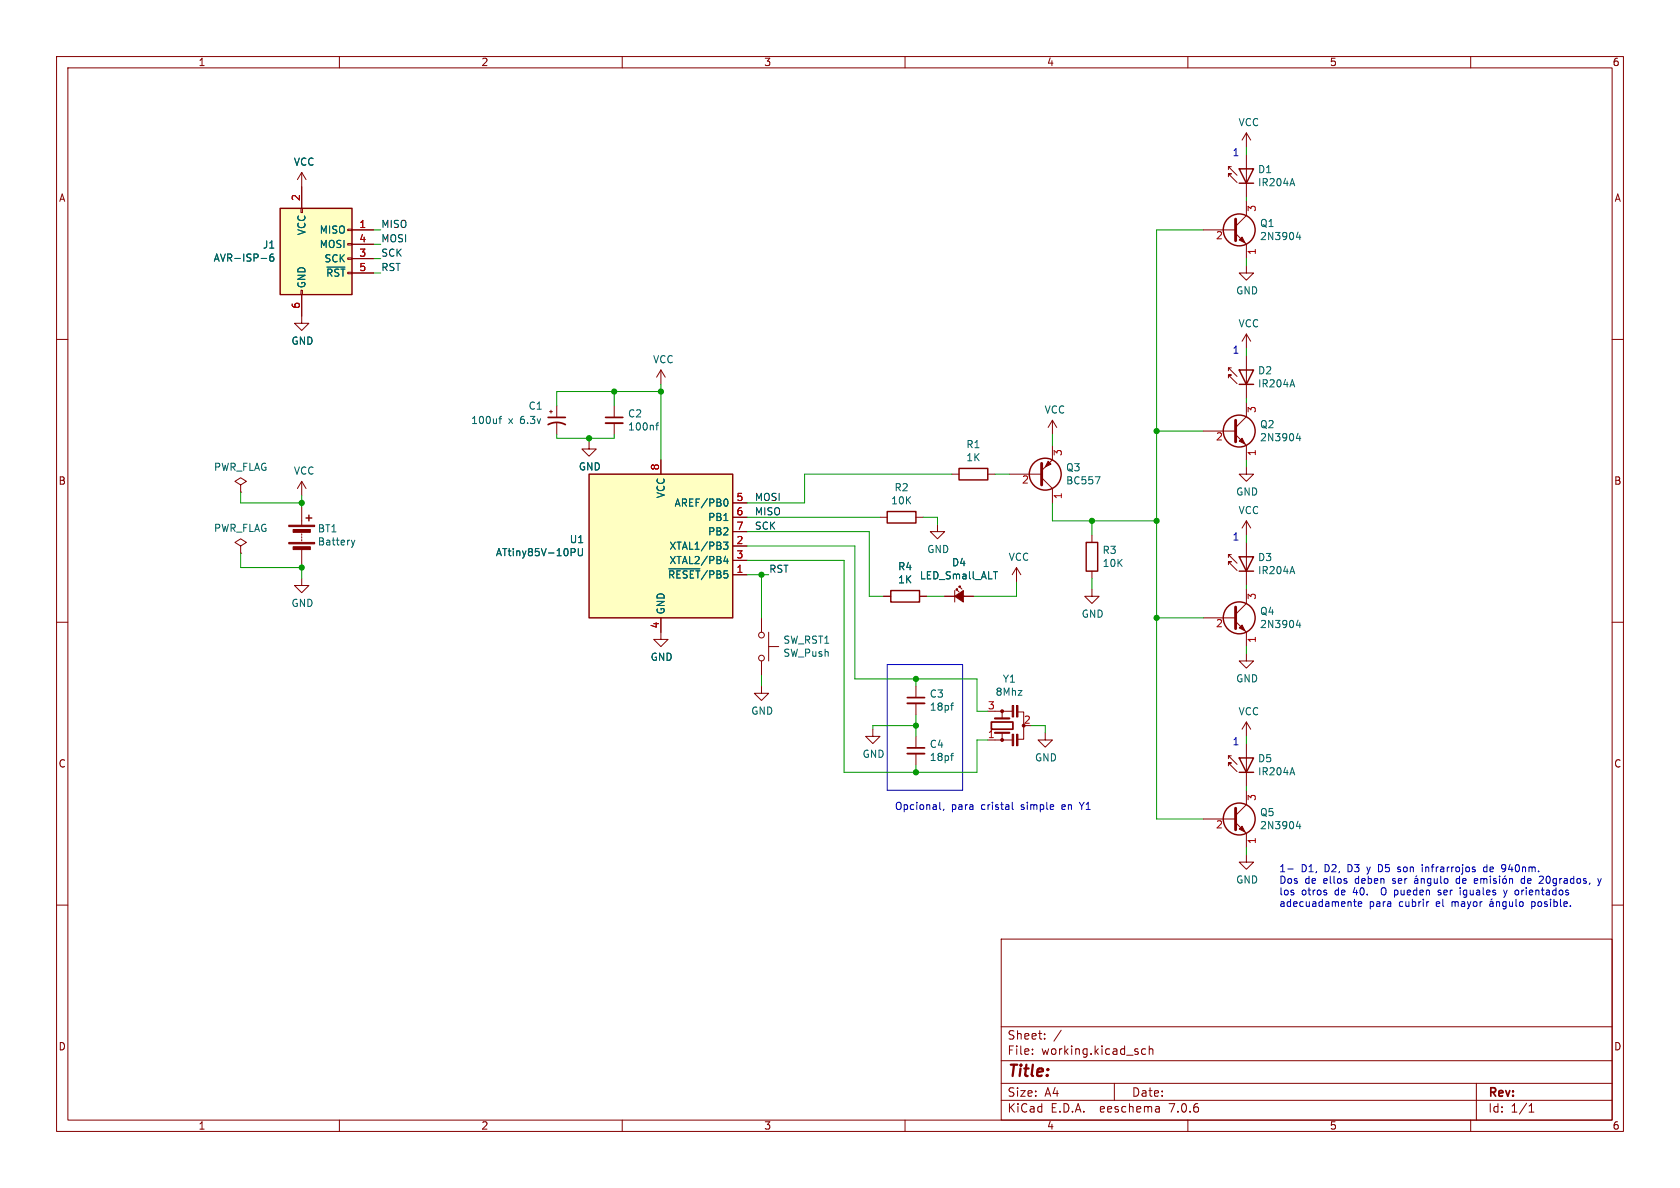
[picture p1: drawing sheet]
EESchema Schematic File Version 4
LIBS:TV-B-Gone-cache
EELAYER 26 0
EELAYER END
$Descr A4 11693 8268
encoding utf-8
Sheet 1 1
Title ""
Date ""
Rev ""
Comp ""
Comment1 ""
Comment2 ""
Comment3 ""
Comment4 ""
$EndDescr
$Comp
L MCU_Microchip_ATtiny:ATtiny85V-10PU U1
U 1 1
P 4600 3800
F 0 "U1" H 4070 3846 50  0000 R CNN
F 1 "ATtiny85V-10PU" H 4070 3755 50  0000 R CNN
F 2 "Package_DIP:DIP-8_W7.62mm" H 4600 3800 50  0001 C CIN
F 3 "http://ww1.microchip.com/downloads/en/DeviceDoc/atmel-2586-avr-8-bit-microcontroller-attiny25-attiny45-attiny85_datasheet.pdf" H 4600 3800 50  0001 C CNN
	1    4600 3800
	1    0    0    -1  
$EndComp
$Comp
L Switch:SW_Push SW_RST1
U 1 1
P 5300 4500
F 0 "SW_RST1" V 5254 4648 50  0000 L CNN
F 1 "SW_Push" V 5345 4648 50  0000 L CNN
F 2 "Button_Switch_THT:SW_PUSH_6mm_H5mm" H 5300 4700 50  0001 C CNN
F 3 "" H 5300 4700 50  0001 C CNN
	1    5300 4500
	0    1    1    0   
$EndComp
$Comp
L Connector:AVR-ISP-6 J1
U 1 1
P 2200 1800
F 0 "J1" H 1920 1896 50  0000 R CNN
F 1 "AVR-ISP-6" H 1920 1805 50  0000 R CNN
F 2 "Connector_PinHeader_2.54mm:PinHeader_2x03_P2.54mm_Vertical" V 1950 1850 50  0001 C CNN
F 3 " ~" H 925 1250 50  0001 C CNN
	1    2200 1800
	1    0    0    -1  
$EndComp
$Comp
L power:GND #PWR04
U 1 1
P 2100 2200
F 0 "#PWR04" H 2100 1950 50  0001 C CNN
F 1 "GND" H 2105 2027 50  0000 C CNN
F 2 "" H 2100 2200 50  0001 C CNN
F 3 "" H 2100 2200 50  0001 C CNN
	1    2100 2200
	1    0    0    -1  
$EndComp
$Comp
L power:GND #PWR016
U 1 1
P 4600 4400
F 0 "#PWR016" H 4600 4150 50  0001 C CNN
F 1 "GND" H 4605 4227 50  0000 C CNN
F 2 "" H 4600 4400 50  0001 C CNN
F 3 "" H 4600 4400 50  0001 C CNN
	1    4600 4400
	1    0    0    -1  
$EndComp
Wire Wire Line
	2600 1600 2650 1600
Wire Wire Line
	2600 1700 2650 1700
Wire Wire Line
	2600 1800 2650 1800
Wire Wire Line
	2600 1900 2650 1900
$Comp
L power:VCC #PWR02
U 1 1
P 2100 1300
F 0 "#PWR02" H 2100 1150 50  0001 C CNN
F 1 "VCC" H 2117 1473 50  0000 C CNN
F 2 "" H 2100 1300 50  0001 C CNN
F 3 "" H 2100 1300 50  0001 C CNN
	1    2100 1300
	1    0    0    -1  
$EndComp
Text Label 2650 1600 0    50   ~ 0
MISO
Text Label 2650 1700 0    50   ~ 0
MOSI
Text Label 2650 1800 0    50   ~ 0
SCK
Text Label 2650 1900 0    50   ~ 0
RST
Wire Wire Line
	5200 3500 5600 3500
Text Label 5250 3500 0    50   ~ 0
MOSI
Text Label 5250 3600 0    50   ~ 0
MISO
Text Label 5250 3700 0    50   ~ 0
SCK
Wire Wire Line
	5200 4000 5300 4000
Wire Wire Line
	5300 4000 5300 4300
$Comp
L power:GND #PWR018
U 1 1
P 7275 5100
F 0 "#PWR018" H 7275 4850 50  0001 C CNN
F 1 "GND" H 7280 4927 50  0000 C CNN
F 2 "" H 7275 5100 50  0001 C CNN
F 3 "" H 7275 5100 50  0001 C CNN
	1    7275 5100
	1    0    0    -1  
$EndComp
Wire Wire Line
	5300 4000 5350 4000
Text Label 5350 4000 0    50   ~ 0
RST
Connection ~ 5300 4000
$Comp
L power:VCC #PWR06
U 1 1
P 4600 2675
F 0 "#PWR06" H 4600 2525 50  0001 C CNN
F 1 "VCC" H 4617 2848 50  0000 C CNN
F 2 "" H 4600 2675 50  0001 C CNN
F 3 "" H 4600 2675 50  0001 C CNN
	1    4600 2675
	1    0    0    -1  
$EndComp
$Comp
L Device:CP1_Small C1
U 1 1
P 3875 2925
F 0 "C1" H 3675 3025 50  0000 L CNN
F 1 "100uf x 6.3v" H 3275 2925 50  0000 L CNN
F 2 "Capacitor_THT:CP_Radial_D6.3mm_P2.50mm" H 3875 2925 50  0001 C CNN
F 3 "~" H 3875 2925 50  0001 C CNN
	1    3875 2925
	1    0    0    -1  
$EndComp
Wire Wire Line
	4600 2675 4600 2725
$Comp
L power:GND #PWR08
U 1 1
P 4100 3075
F 0 "#PWR08" H 4100 2825 50  0001 C CNN
F 1 "GND" H 4105 2902 50  0000 C CNN
F 2 "" H 4100 3075 50  0001 C CNN
F 3 "" H 4100 3075 50  0001 C CNN
	1    4100 3075
	1    0    0    -1  
$EndComp
Wire Wire Line
	3875 2725 3875 2825
Connection ~ 4600 2725
Wire Wire Line
	4600 2725 4600 3200
Wire Wire Line
	4275 2825 4275 2725
Wire Wire Line
	3875 2725 4275 2725
Connection ~ 4275 2725
Wire Wire Line
	4275 2725 4600 2725
Wire Wire Line
	3875 3025 3875 3050
Wire Wire Line
	3875 3050 4100 3050
Wire Wire Line
	4275 3050 4275 3025
Wire Wire Line
	4100 3075 4100 3050
Connection ~ 4100 3050
Wire Wire Line
	4100 3050 4275 3050
$Comp
L Device:Resonator_Small Y1
U 1 1
P 6975 5050
F 0 "Y1" V 7300 5000 50  0000 C CNN
F 1 "8Mhz" V 7209 5000 50  0000 C CNN
F 2 "Crystal:Resonator-3Pin_W10.0mm_H5.0mm" H 6950 5050 50  0001 C CNN
F 3 "~" H 6950 5050 50  0001 C CNN
	1    6975 5050
	0    -1   -1   0   
$EndComp
Wire Wire Line
	5200 3800 5950 3800
Wire Wire Line
	5950 3800 5950 4725
Wire Wire Line
	5950 4725 6375 4725
Wire Wire Line
	6800 5375 6375 5375
Wire Wire Line
	5875 5375 5875 3900
Wire Wire Line
	5875 3900 5200 3900
Wire Wire Line
	7175 5050 7275 5050
Wire Wire Line
	7275 5050 7275 5100
$Comp
L Transistor_BJT:2N3904 Q1
U 1 1
P 8575 1600
F 0 "Q1" H 8766 1646 50  0000 L CNN
F 1 "2N3904" H 8766 1555 50  0000 L CNN
F 2 "Package_TO_SOT_THT:TO-92_Inline" H 8775 1525 50  0001 L CIN
F 3 "https://www.fairchildsemi.com/datasheets/2N/2N3904.pdf" H 8575 1600 50  0001 L CNN
	1    8575 1600
	1    0    0    -1  
$EndComp
$Comp
L Transistor_BJT:BC557 Q3
U 1 1
P 7225 3300
F 0 "Q3" H 7416 3254 50  0000 L CNN
F 1 "BC557" H 7416 3345 50  0000 L CNN
F 2 "Package_TO_SOT_THT:TO-92_Inline" H 7425 3225 50  0001 L CIN
F 3 "http://www.fairchildsemi.com/ds/BC/BC557.pdf" H 7225 3300 50  0001 L CNN
	1    7225 3300
	1    0    0    1   
$EndComp
$Comp
L Device:LED_Small_ALT D4
U 1 1
P 6675 4150
F 0 "D4" H 6675 4385 50  0000 C CNN
F 1 "LED_Small_ALT" H 6675 4294 50  0000 C CNN
F 2 "LED_THT:LED_D3.0mm" V 6675 4150 50  0001 C CNN
F 3 "~" V 6675 4150 50  0001 C CNN
	1    6675 4150
	1    0    0    -1  
$EndComp
$Comp
L Device:R R4
U 1 1
P 6300 4150
F 0 "R4" V 6093 4150 50  0000 C CNN
F 1 "1K" V 6184 4150 50  0000 C CNN
F 2 "Resistor_THT:R_Axial_DIN0309_L9.0mm_D3.2mm_P12.70mm_Horizontal" V 6230 4150 50  0001 C CNN
F 3 "~" H 6300 4150 50  0001 C CNN
	1    6300 4150
	0    1    1    0   
$EndComp
$Comp
L power:VCC #PWR014
U 1 1
P 7075 4050
F 0 "#PWR014" H 7075 3900 50  0001 C CNN
F 1 "VCC" H 7092 4223 50  0000 C CNN
F 2 "" H 7075 4050 50  0001 C CNN
F 3 "" H 7075 4050 50  0001 C CNN
	1    7075 4050
	1    0    0    -1  
$EndComp
Wire Wire Line
	6775 4150 7075 4150
Wire Wire Line
	7075 4150 7075 4050
Wire Wire Line
	6575 4150 6450 4150
Wire Wire Line
	6150 4150 6050 4150
Wire Wire Line
	6050 4150 6050 3700
Wire Wire Line
	5200 3700 6050 3700
$Comp
L LED:IR204A D1
U 1 1
P 8675 1175
F 0 "D1" V 8671 1098 50  0000 R CNN
F 1 "IR204A" V 8580 1098 50  0000 R CNN
F 2 "LED_THT:LED_D3.0mm_IRBlack" H 8675 1350 50  0001 C CNN
F 3 "http://www.everlight.com/file/ProductFile/IR204-A.pdf" H 8625 1175 50  0001 C CNN
	1    8675 1175
	0    -1   -1   0   
$EndComp
$Comp
L power:VCC #PWR01
U 1 1
P 8675 1025
F 0 "#PWR01" H 8675 875 50  0001 C CNN
F 1 "VCC" H 8692 1198 50  0000 C CNN
F 2 "" H 8675 1025 50  0001 C CNN
F 3 "" H 8675 1025 50  0001 C CNN
	1    8675 1025
	1    0    0    -1  
$EndComp
$Comp
L power:GND #PWR019
U 1 1
P 5300 4775
F 0 "#PWR019" H 5300 4525 50  0001 C CNN
F 1 "GND" H 5305 4602 50  0000 C CNN
F 2 "" H 5300 4775 50  0001 C CNN
F 3 "" H 5300 4775 50  0001 C CNN
	1    5300 4775
	1    0    0    -1  
$EndComp
Wire Wire Line
	5300 4700 5300 4775
$Comp
L power:GND #PWR03
U 1 1
P 8675 1850
F 0 "#PWR03" H 8675 1600 50  0001 C CNN
F 1 "GND" H 8680 1677 50  0000 C CNN
F 2 "" H 8675 1850 50  0001 C CNN
F 3 "" H 8675 1850 50  0001 C CNN
	1    8675 1850
	1    0    0    -1  
$EndComp
Wire Wire Line
	8675 1800 8675 1850
Wire Wire Line
	8675 1025 8675 1075
Wire Wire Line
	8675 1375 8675 1400
$Comp
L Transistor_BJT:2N3904 Q2
U 1 1
P 8575 3000
F 0 "Q2" H 8766 3046 50  0000 L CNN
F 1 "2N3904" H 8766 2955 50  0000 L CNN
F 2 "Package_TO_SOT_THT:TO-92_Inline" H 8775 2925 50  0001 L CIN
F 3 "https://www.fairchildsemi.com/datasheets/2N/2N3904.pdf" H 8575 3000 50  0001 L CNN
	1    8575 3000
	1    0    0    -1  
$EndComp
$Comp
L LED:IR204A D2
U 1 1
P 8675 2575
F 0 "D2" V 8671 2498 50  0000 R CNN
F 1 "IR204A" V 8580 2498 50  0000 R CNN
F 2 "LED_THT:LED_D3.0mm_IRBlack" H 8675 2750 50  0001 C CNN
F 3 "http://www.everlight.com/file/ProductFile/IR204-A.pdf" H 8625 2575 50  0001 C CNN
	1    8675 2575
	0    -1   -1   0   
$EndComp
$Comp
L power:VCC #PWR05
U 1 1
P 8675 2425
F 0 "#PWR05" H 8675 2275 50  0001 C CNN
F 1 "VCC" H 8692 2598 50  0000 C CNN
F 2 "" H 8675 2425 50  0001 C CNN
F 3 "" H 8675 2425 50  0001 C CNN
	1    8675 2425
	1    0    0    -1  
$EndComp
$Comp
L power:GND #PWR09
U 1 1
P 8675 3250
F 0 "#PWR09" H 8675 3000 50  0001 C CNN
F 1 "GND" H 8680 3077 50  0000 C CNN
F 2 "" H 8675 3250 50  0001 C CNN
F 3 "" H 8675 3250 50  0001 C CNN
	1    8675 3250
	1    0    0    -1  
$EndComp
Wire Wire Line
	8675 3200 8675 3250
Wire Wire Line
	8675 2425 8675 2475
Wire Wire Line
	8675 2775 8675 2800
$Comp
L Transistor_BJT:2N3904 Q4
U 1 1
P 8575 4300
F 0 "Q4" H 8766 4346 50  0000 L CNN
F 1 "2N3904" H 8766 4255 50  0000 L CNN
F 2 "Package_TO_SOT_THT:TO-92_Inline" H 8775 4225 50  0001 L CIN
F 3 "https://www.fairchildsemi.com/datasheets/2N/2N3904.pdf" H 8575 4300 50  0001 L CNN
	1    8575 4300
	1    0    0    -1  
$EndComp
$Comp
L LED:IR204A D3
U 1 1
P 8675 3875
F 0 "D3" V 8671 3798 50  0000 R CNN
F 1 "IR204A" V 8580 3798 50  0000 R CNN
F 2 "LED_THT:LED_D3.0mm_IRBlack" H 8675 4050 50  0001 C CNN
F 3 "http://www.everlight.com/file/ProductFile/IR204-A.pdf" H 8625 3875 50  0001 C CNN
	1    8675 3875
	0    -1   -1   0   
$EndComp
$Comp
L power:VCC #PWR012
U 1 1
P 8675 3725
F 0 "#PWR012" H 8675 3575 50  0001 C CNN
F 1 "VCC" H 8692 3898 50  0000 C CNN
F 2 "" H 8675 3725 50  0001 C CNN
F 3 "" H 8675 3725 50  0001 C CNN
	1    8675 3725
	1    0    0    -1  
$EndComp
$Comp
L power:GND #PWR017
U 1 1
P 8675 4550
F 0 "#PWR017" H 8675 4300 50  0001 C CNN
F 1 "GND" H 8680 4377 50  0000 C CNN
F 2 "" H 8675 4550 50  0001 C CNN
F 3 "" H 8675 4550 50  0001 C CNN
	1    8675 4550
	1    0    0    -1  
$EndComp
Wire Wire Line
	8675 4500 8675 4550
Wire Wire Line
	8675 3725 8675 3775
Wire Wire Line
	8675 4075 8675 4100
$Comp
L Transistor_BJT:2N3904 Q5
U 1 1
P 8575 5700
F 0 "Q5" H 8766 5746 50  0000 L CNN
F 1 "2N3904" H 8766 5655 50  0000 L CNN
F 2 "Package_TO_SOT_THT:TO-92_Inline" H 8775 5625 50  0001 L CIN
F 3 "https://www.fairchildsemi.com/datasheets/2N/2N3904.pdf" H 8575 5700 50  0001 L CNN
	1    8575 5700
	1    0    0    -1  
$EndComp
$Comp
L LED:IR204A D5
U 1 1
P 8675 5275
F 0 "D5" V 8671 5198 50  0000 R CNN
F 1 "IR204A" V 8580 5198 50  0000 R CNN
F 2 "LED_THT:LED_D3.0mm_IRBlack" H 8675 5450 50  0001 C CNN
F 3 "http://www.everlight.com/file/ProductFile/IR204-A.pdf" H 8625 5275 50  0001 C CNN
	1    8675 5275
	0    -1   -1   0   
$EndComp
$Comp
L power:VCC #PWR020
U 1 1
P 8675 5125
F 0 "#PWR020" H 8675 4975 50  0001 C CNN
F 1 "VCC" H 8692 5298 50  0000 C CNN
F 2 "" H 8675 5125 50  0001 C CNN
F 3 "" H 8675 5125 50  0001 C CNN
	1    8675 5125
	1    0    0    -1  
$EndComp
$Comp
L power:GND #PWR021
U 1 1
P 8675 5950
F 0 "#PWR021" H 8675 5700 50  0001 C CNN
F 1 "GND" H 8680 5777 50  0000 C CNN
F 2 "" H 8675 5950 50  0001 C CNN
F 3 "" H 8675 5950 50  0001 C CNN
	1    8675 5950
	1    0    0    -1  
$EndComp
Wire Wire Line
	8675 5900 8675 5950
Wire Wire Line
	8675 5125 8675 5175
Wire Wire Line
	8675 5475 8675 5500
$Comp
L Device:R R2
U 1 1
P 6275 3600
F 0 "R2" V 6068 3600 50  0000 C CNN
F 1 "10K" V 6159 3600 50  0000 C CNN
F 2 "Resistor_THT:R_Axial_DIN0309_L9.0mm_D3.2mm_P12.70mm_Horizontal" V 6205 3600 50  0001 C CNN
F 3 "~" H 6275 3600 50  0001 C CNN
	1    6275 3600
	0    1    1    0   
$EndComp
$Comp
L power:GND #PWR011
U 1 1
P 6525 3650
F 0 "#PWR011" H 6525 3400 50  0001 C CNN
F 1 "GND" H 6530 3477 50  0000 C CNN
F 2 "" H 6525 3650 50  0001 C CNN
F 3 "" H 6525 3650 50  0001 C CNN
	1    6525 3650
	1    0    0    -1  
$EndComp
Wire Wire Line
	6525 3600 6525 3650
Wire Wire Line
	5200 3600 6125 3600
Wire Wire Line
	6425 3600 6525 3600
Wire Wire Line
	8375 1600 8050 1600
Wire Wire Line
	8050 1600 8050 3000
Wire Wire Line
	8050 5700 8375 5700
Wire Wire Line
	8375 4300 8050 4300
Connection ~ 8050 4300
Wire Wire Line
	8050 4300 8050 5700
Wire Wire Line
	8375 3000 8050 3000
Connection ~ 8050 3000
Wire Wire Line
	8050 3000 8050 3625
$Comp
L power:VCC #PWR07
U 1 1
P 7325 3025
F 0 "#PWR07" H 7325 2875 50  0001 C CNN
F 1 "VCC" H 7342 3198 50  0000 C CNN
F 2 "" H 7325 3025 50  0001 C CNN
F 3 "" H 7325 3025 50  0001 C CNN
	1    7325 3025
	1    0    0    -1  
$EndComp
Wire Wire Line
	7325 3025 7325 3100
Wire Wire Line
	7325 3500 7325 3625
Wire Wire Line
	7325 3625 7600 3625
Connection ~ 8050 3625
Wire Wire Line
	8050 3625 8050 4300
$Comp
L Device:R R3
U 1 1
P 7600 3875
F 0 "R3" H 7530 3829 50  0000 R CNN
F 1 "10K" H 7530 3920 50  0000 R CNN
F 2 "Resistor_THT:R_Axial_DIN0309_L9.0mm_D3.2mm_P12.70mm_Horizontal" V 7530 3875 50  0001 C CNN
F 3 "~" H 7600 3875 50  0001 C CNN
	1    7600 3875
	-1   0    0    1   
$EndComp
$Comp
L power:GND #PWR015
U 1 1
P 7600 4100
F 0 "#PWR015" H 7600 3850 50  0001 C CNN
F 1 "GND" H 7605 3927 50  0000 C CNN
F 2 "" H 7600 4100 50  0001 C CNN
F 3 "" H 7600 4100 50  0001 C CNN
	1    7600 4100
	1    0    0    -1  
$EndComp
Wire Wire Line
	7600 3725 7600 3625
Connection ~ 7600 3625
Wire Wire Line
	7600 3625 8050 3625
Wire Wire Line
	7600 4025 7600 4100
$Comp
L Device:R R1
U 1 1
P 6775 3300
F 0 "R1" V 6568 3300 50  0000 C CNN
F 1 "1K" V 6659 3300 50  0000 C CNN
F 2 "Resistor_THT:R_Axial_DIN0309_L9.0mm_D3.2mm_P12.70mm_Horizontal" V 6705 3300 50  0001 C CNN
F 3 "~" H 6775 3300 50  0001 C CNN
	1    6775 3300
	0    1    1    0   
$EndComp
Wire Wire Line
	7025 3300 6925 3300
Wire Wire Line
	6625 3300 5600 3300
Wire Wire Line
	5600 3300 5600 3500
$Comp
L Device:Battery BT1
U 1 1
P 2100 3725
F 0 "BT1" H 2208 3771 50  0000 L CNN
F 1 "Battery" H 2208 3680 50  0000 L CNN
F 2 "Connector_PinHeader_2.54mm:PinHeader_1x02_P2.54mm_Vertical" V 2100 3785 50  0001 C CNN
F 3 "~" V 2100 3785 50  0001 C CNN
	1    2100 3725
	1    0    0    -1  
$EndComp
$Comp
L power:VCC #PWR010
U 1 1
P 2100 3450
F 0 "#PWR010" H 2100 3300 50  0001 C CNN
F 1 "VCC" H 2117 3623 50  0000 C CNN
F 2 "" H 2100 3450 50  0001 C CNN
F 3 "" H 2100 3450 50  0001 C CNN
	1    2100 3450
	1    0    0    -1  
$EndComp
$Comp
L power:GND #PWR013
U 1 1
P 2100 4025
F 0 "#PWR013" H 2100 3775 50  0001 C CNN
F 1 "GND" H 2105 3852 50  0000 C CNN
F 2 "" H 2100 4025 50  0001 C CNN
F 3 "" H 2100 4025 50  0001 C CNN
	1    2100 4025
	1    0    0    -1  
$EndComp
Wire Wire Line
	2100 3450 2100 3500
Wire Wire Line
	2100 3925 2100 3950
$Comp
L power:PWR_FLAG #FLG0101
U 1 1
P 1675 3425
F 0 "#FLG0101" H 1675 3500 50  0001 C CNN
F 1 "PWR_FLAG" H 1675 3599 50  0000 C CNN
F 2 "" H 1675 3425 50  0001 C CNN
F 3 "~" H 1675 3425 50  0001 C CNN
	1    1675 3425
	1    0    0    -1  
$EndComp
$Comp
L power:PWR_FLAG #FLG0102
U 1 1
P 1675 3850
F 0 "#FLG0102" H 1675 3925 50  0001 C CNN
F 1 "PWR_FLAG" H 1675 4024 50  0000 C CNN
F 2 "" H 1675 3850 50  0001 C CNN
F 3 "~" H 1675 3850 50  0001 C CNN
	1    1675 3850
	1    0    0    -1  
$EndComp
Wire Wire Line
	1675 3425 1675 3500
Wire Wire Line
	1675 3500 2100 3500
Connection ~ 2100 3500
Wire Wire Line
	2100 3500 2100 3525
Wire Wire Line
	1675 3850 1675 3950
Wire Wire Line
	1675 3950 2100 3950
Connection ~ 2100 3950
Wire Wire Line
	2100 3950 2100 4025
$Comp
L Device:C_Small C3
U 1 1
P 6375 4875
F 0 "C3" H 6467 4921 50  0000 L CNN
F 1 "18pf" H 6467 4830 50  0000 L CNN
F 2 "Capacitor_THT:C_Disc_D3.0mm_W2.0mm_P2.50mm" H 6375 4875 50  0001 C CNN
F 3 "~" H 6375 4875 50  0001 C CNN
	1    6375 4875
	1    0    0    -1  
$EndComp
$Comp
L Device:C_Small C4
U 1 1
P 6375 5225
F 0 "C4" H 6467 5271 50  0000 L CNN
F 1 "18pf" H 6467 5180 50  0000 L CNN
F 2 "Capacitor_THT:C_Disc_D3.0mm_W2.0mm_P2.50mm" H 6375 5225 50  0001 C CNN
F 3 "~" H 6375 5225 50  0001 C CNN
	1    6375 5225
	1    0    0    -1  
$EndComp
Wire Wire Line
	6800 4725 6800 4950
Wire Wire Line
	6800 4950 6875 4950
Wire Wire Line
	6875 5150 6800 5150
Wire Wire Line
	6800 5150 6800 5375
$Comp
L power:GND #PWR022
U 1 1
P 6075 5075
F 0 "#PWR022" H 6075 4825 50  0001 C CNN
F 1 "GND" H 6080 4902 50  0000 C CNN
F 2 "" H 6075 5075 50  0001 C CNN
F 3 "" H 6075 5075 50  0001 C CNN
	1    6075 5075
	1    0    0    -1  
$EndComp
Wire Wire Line
	6375 4775 6375 4725
Connection ~ 6375 4725
Wire Wire Line
	6375 4725 6800 4725
Wire Wire Line
	6375 4975 6375 5050
Wire Wire Line
	6375 5325 6375 5375
Connection ~ 6375 5375
Wire Wire Line
	6375 5375 5875 5375
Wire Wire Line
	6075 5075 6075 5050
Wire Wire Line
	6075 5050 6375 5050
Connection ~ 6375 5050
Wire Wire Line
	6375 5050 6375 5125
Wire Notes Line
	6175 4625 6175 5500
Wire Notes Line
	6175 5500 6700 5500
Wire Notes Line
	6700 5500 6700 4625
Wire Notes Line
	6700 4625 6175 4625
Text Notes 6225 5650 0    50   ~ 0
Opcional, para cristal simple en Y1
$Comp
L Device:C_Small C2
U 1 1
P 4275 2925
F 0 "C2" H 4367 2971 50  0000 L CNN
F 1 "100nf" H 4367 2880 50  0000 L CNN
F 2 "Capacitor_THT:C_Disc_D7.5mm_W2.5mm_P5.00mm" H 4275 2925 50  0001 C CNN
F 3 "~" H 4275 2925 50  0001 C CNN
	1    4275 2925
	1    0    0    -1  
$EndComp
Text Notes 8575 1100 0    50   ~ 0
1
Text Notes 8575 2475 0    50   ~ 0
1
Text Notes 8575 3775 0    50   ~ 0
1
Text Notes 8575 5200 0    50   ~ 0
1
Text Notes 8900 6325 0    50   ~ 0
1- D1, D2, D3 y D5 son infrarrojos de 940nm.\nDos de ellos deben ser ángulo de emisión de 20grados, y \nlos otros de 40.  O pueden ser iguales y orientados\nadecuadamente para cubrir el mayor ángulo posible.
$EndSCHEMATC
